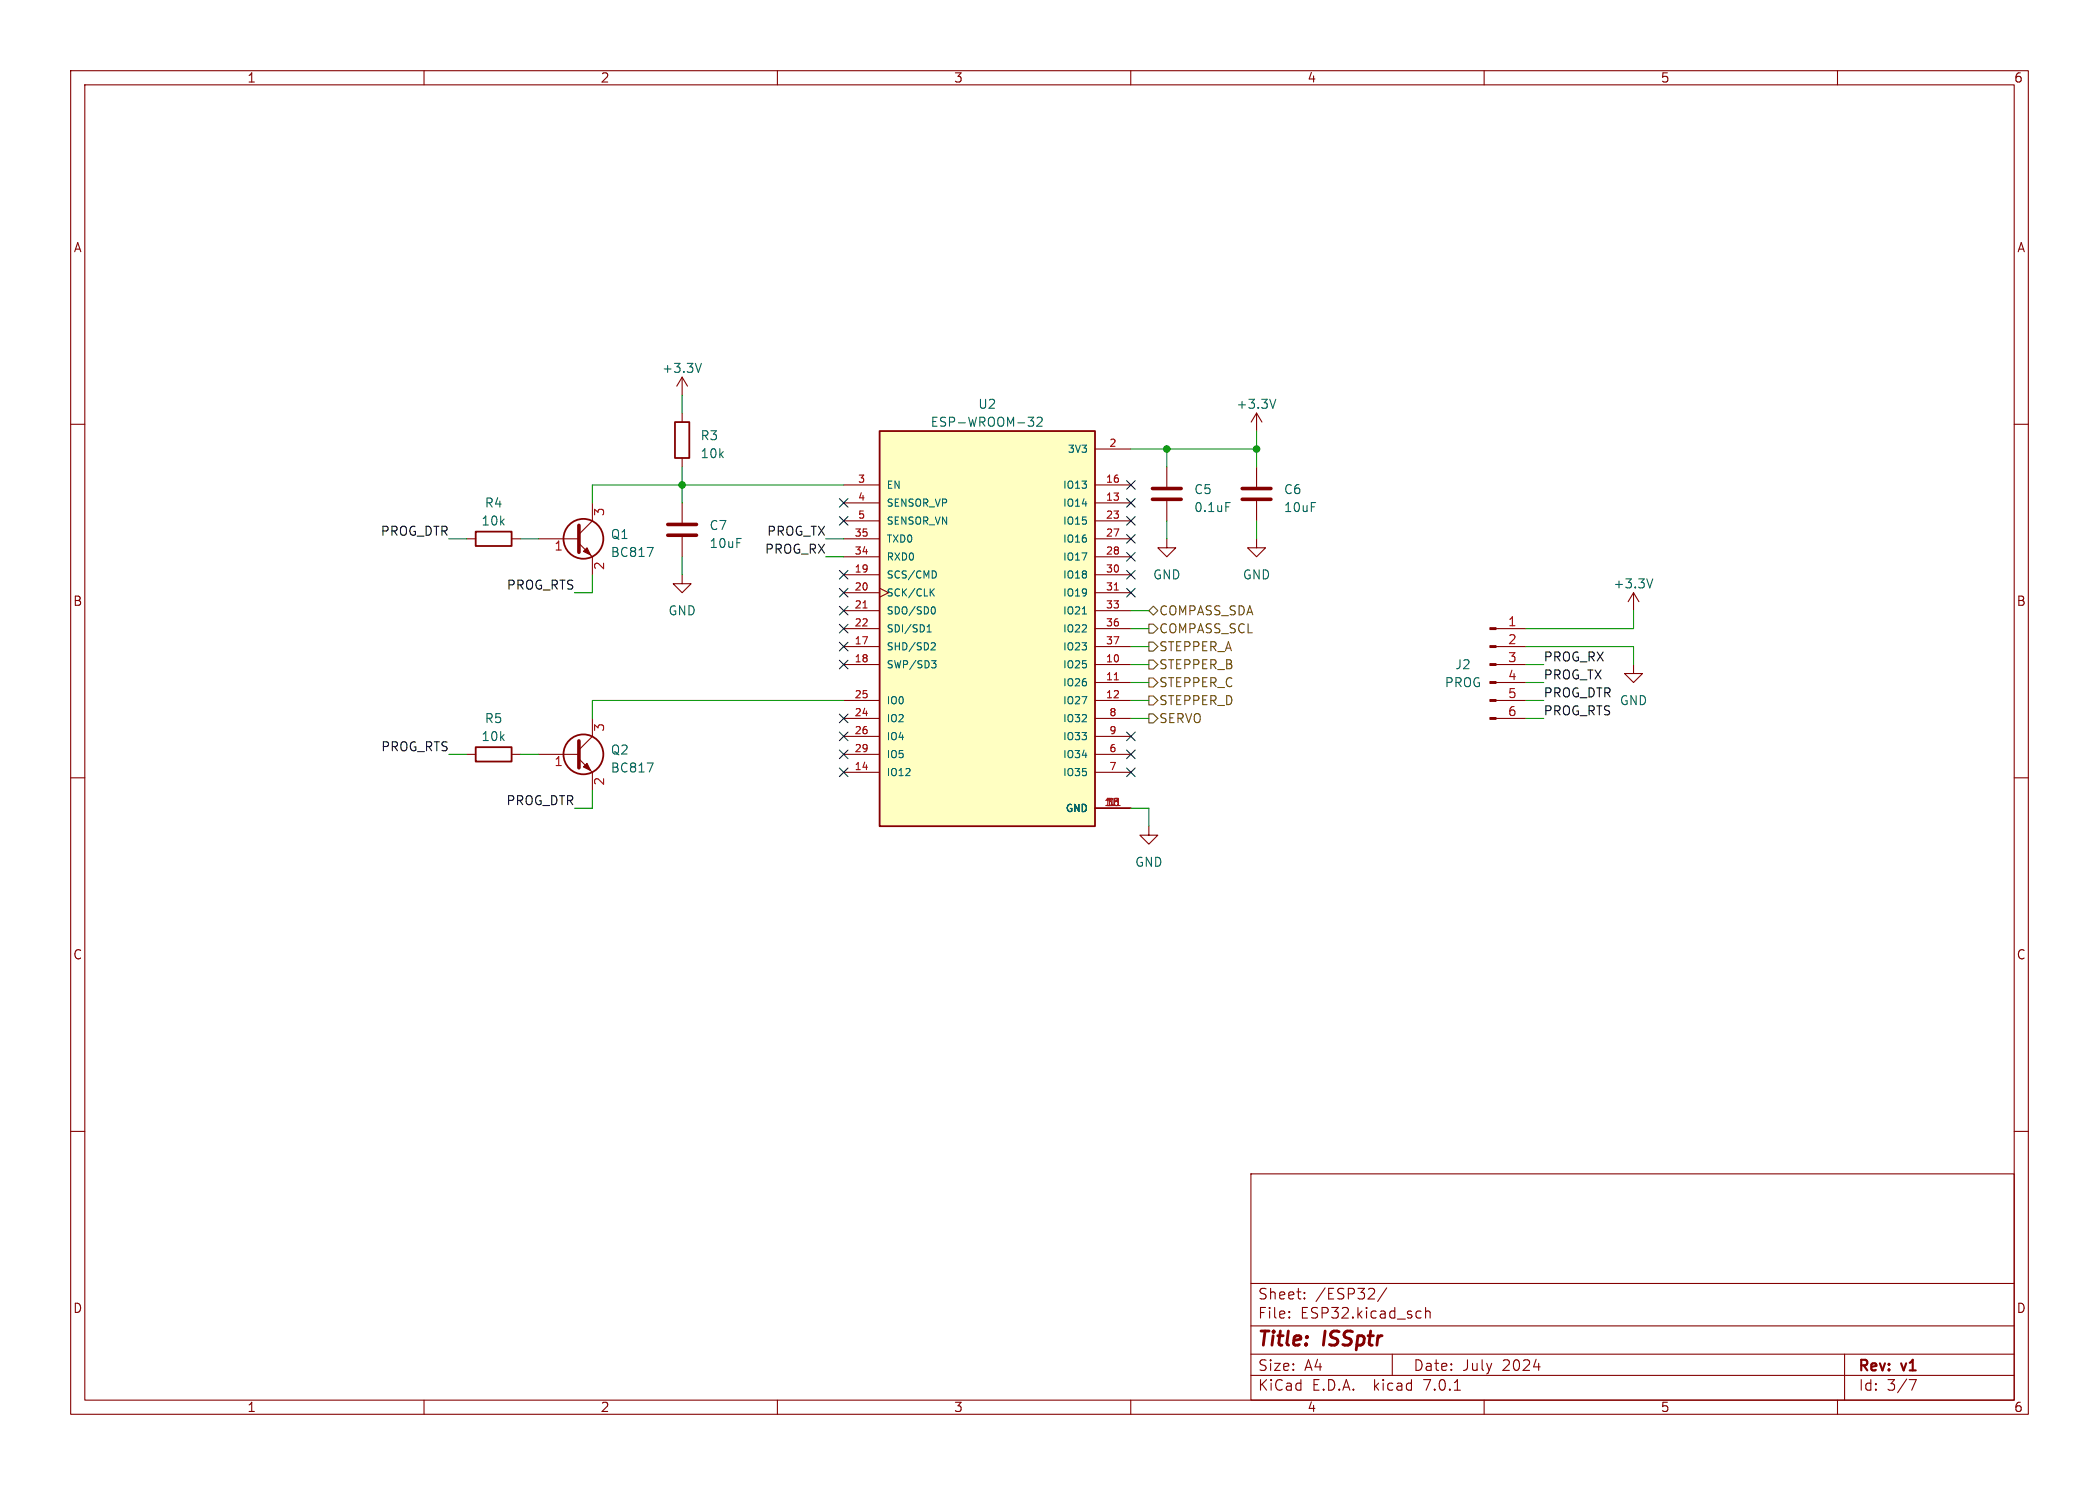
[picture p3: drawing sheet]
<svg xmlns="http://www.w3.org/2000/svg" width="297mm" height="210mm" viewBox="0 0 297 210" stroke-linecap="round" stroke-linejoin="round" font-family="sans-serif">
<g fill="none" stroke="#840000" stroke-width=".15">
<path d="M10 10h277v190h-277zM12 12h273v186h-273zM60 10v2M110 10v2M160 10v2M210 10v2M260 10v2M10 60h2M96.5 53.3l-.7 1.3M96.5 53.3v2.6M96.5 58.4v1.3M96.5 53.3l.8 1.3"/>
<path d="M177.8 58.4v2.6M177.8 58.4l-.8 1.3M177.8 58.4l.8 1.3M285 60h2M66 76.2h1.3M72.4 76.2h1.3M76.2 76.2h5.7M81.9 76.8l1.9 1.9v2.6M83.8 71.1v2.6l-1.9 1.9M96.5 64.8v1.2M96.5 71.1v2.8M96.5 75.9v2.8"/>
<path d="M119.4 76.2h5.1M119.4 71.1h5.1M119.4 68.6h5.1M119.4 73.7h5.1M119.4 78.7h5.1M154.9 76.2h5.1M154.9 71.1h5.1M154.9 68.6h5.1M154.9 63.5h5.1M154.9 73.7h5.1M154.9 78.7h5.1M165.1 76.2v1.3h1.3l-1.3 1.2-1.3-1.2h1.3"/>
<path d="M165.1 66v2.8M165.1 70.9v2.8M177.8 76.2v1.3h1.3l-1.3 1.2-1.3-1.2h1.3M177.8 66v2.8M177.8 70.9v2.8M96.5 81.3v1.3h1.3l-1.3 1.2-1.3-1.2h1.3M119.4 94h5.1M119.4 99.1h5.1M119.4 91.4h5.1M119.4 81.3h5.1M119.4 83.8h5.1M119.4 86.4h5.1"/>
<path d="M119.4 88.9h5.1M124.5 83.2l1.2 .6-1.2 .7M154.9 94h5.1M154.9 96.5h5.1M154.9 99.1h5.1M154.9 91.4h5.1M154.9 81.3h5.1M154.9 83.8h5.1M154.9 86.4h5.1M154.9 88.9h5.1M211.7 94h4.2M211.7 96.5h4.2"/>
<path d="M211.7 99.1h4.2M211.7 91.4h4.2M211.7 88.9h4.2M231.1 94v1.3h1.3l-1.3 1.2-1.2-1.2h1.2M231.1 83.8l-.7 1.3M231.1 83.8v2.6M231.1 83.8l.8 1.3M10 110h2M66 106.7h1.3M72.4 106.7h1.3M76.2 106.7h5.7M81.9 107.3l1.9 1.9v2.6"/>
<path d="M83.8 101.6v2.5l-1.9 1.9M119.4 106.7h5.1M119.4 109.2h5.1M119.4 101.6h5.1M119.4 104.1h5.1M154.9 106.7h5.1M154.9 114.3h5.1M154.9 109.2h5.1M154.9 101.6h5.1M154.9 104.1h5.1M162.6 116.8v1.3h1.2l-1.2 1.3-1.3-1.3h1.3M211.7 101.6h4.2"/>
<path d="M285 110h2M10 160h2M285 160h2M177 166h108v32h-108zM60 198v2M110 198v2M160 198v2M177 194.5h108M177 191.5h108M177 187.5h108M177 181.5h108M182.4 186.3h.1l-.1 .1"/>
<path d="M182.4 185.5h.1l-.1 .1M184.6 183.6v.1M184.6 182.8v.1M196.2 182.1l-1.3 2M197 191.5v3M200.9 185.4l.2 .1M201.1 186.3l-.2 .1M201.7 184.9v1.5M201.7 185.5a.37 .37 0 0 1 .7 .1v.8M205.8 196.6h.8M210 198v2M217 193.3h.9"/>
<path d="M260 198v2M261 191.5v6.5M270.1 195.1h1l-.6 1.5"/>
</g>
<path d="M81.9 74.3v3.8M94.5 75.7h4.1M94.5 74.2h4.1M163.1 70.6h4M163.1 69.1h4M175.8 70.6h4M175.8 69.1h4M81.9 104.8v3.8" fill="none" stroke="#840000" stroke-width=".51"/>
<g fill="none" stroke="#006464" stroke-width=".15">
<path d="M99.2 51.4l-.4 1.3M145.5 59h.8l-.5 .5 .4 .1 .1 .4-.3 .3h-.3M146.7 59.1l.2-.1h.3l.2 .1 .1 .3-.1 .2-.7 .7h.8M180.5 56.5l-.4 1.2M91.6 77.4h.8l-.5 1.3M173.5 71.1h.6M131.2 89.4h.6M131.2 88.6l.3-.2v1M131.8 83.7l.4 .6M131.8 93.4h.6l-.3 .4M131.9 90.9h.3l.1 .3-.6 .7h.6M132.1 85.8a.64 .64 0 0 1 0 1"/>
<path d="M132.2 83.3l-.6 .6M132.2 93.8l.2 .2v.3l-.2 .1M132.4 80.9l.1 .3-.1 .4M153.1 86.8h.6M233.9 81.9l-.5 1.2M91.6 107.9h.8l-.5 1.3"/>
</g>
<g fill="#840000" stroke="#840000" stroke-width=".15">
<path d="M82.5 108.5l.6-.5 .5 1z"/>
<path d="M82.5 78l.6-.5 .5 1z"/>
<path d="M210.8 101.5h.9v.2h-.9z"/>
<path d="M210.8 98.9h.9v.3h-.9z"/>
<path d="M210.8 96.4h.9v.2h-.9z"/>
<path d="M210.8 93.9h.9v.2h-.9z"/>
<path d="M210.8 91.3h.9v.3h-.9z"/>
<path d="M210.8 88.8h.9v.2h-.9z"/>
</g>
<g fill="none" stroke="#840000" stroke-width=".25">
<path d="M95.5 59.7h2v5.1h-2zM67.3 75.2h5.1v2h-5.1zM124.5 61h30.4v55.8h-30.4zM67.3 105.7h5.1v2h-5.1z"/>
<circle cx="82.5" cy="76.2" r="2.82"/>
<circle cx="82.5" cy="106.7" r="2.82"/>
</g>
<path d="M124.5 61h30.4v55.8h-30.4z" fill="#ffffc2" stroke="#ffffc2" stroke-width=".14"/>
<path d="M122.1 86h.6M157.7 96.1h.6M157.7 83.4h.6M157.9 113.9h.6" fill="none" stroke="#a90000" stroke-width=".15"/>
<path d="M162.6 90.8h.6l.6 .6-.6 .7h-.6zM162.6 93.3h.6l.6 .7-.6 .6h-.6zM162.6 86.4l.6-.7 .6 .7-.6 .6zM162.6 88.3h.6l.6 .6-.6 .6h-.6zM162.6 98.4h.6l.6 .7-.6 .6h-.6zM162.6 95.9h.6l.6 .6-.6 .7h-.6zM162.6 101h.6l.6 .6-.6 .6h-.6z" fill="none" stroke="#725600" stroke-width=".15"/>
<g fill="none" stroke="#009600" stroke-width=".15">
<path d="M96.5 55.9v2.5M63.5 76.2h2.5M73.7 76.2h2.5M96.5 66v5.1M96.5 78.7v2.6M116.8 76.2h2.6M116.8 78.7h2.6M119.4 68.6h-35.6v2.5M160 63.5h17.8M165.1 63.5v2.5M165.1 73.7v2.5M177.8 61v5"/>
<path d="M177.8 73.7v2.5M83.8 81.3v2.5h-2.5M119.4 99.1h-35.6v2.5M160 99.1h2.6M160 88.9h2.6M160 94h2.6M160 91.4h2.6M160 96.5h2.6M160 86.4h2.6M215.9 99.1h2.5M215.9 94h2.5M215.9 91.4h15.2v2.6"/>
<path d="M215.9 96.5h2.5M231.1 86.4v2.5h-15.2M63.5 106.7h2.5M73.7 106.7h2.5M83.8 111.8v2.5h-2.5M160 114.3h2.6v2.5M160 101.6h2.6M215.9 101.6h2.5"/>
</g>
<g fill="none" stroke="#000084" stroke-width=".15">
<path d="M118.8 70.5l1.2 1.2M118.8 73.1l1.2 1.2M120 70.5l-1.2 1.2M120 73.1l-1.2 1.2M159.4 78.1l1.2 1.2M159.4 68l1.2 1.2M159.4 75.6l1.2 1.2M159.4 73.1l1.2 1.2M159.4 70.5l1.2 1.2M160.6 68l-1.2 1.2M160.6 78.1l-1.2 1.2M160.6 75.6l-1.2 1.2"/>
<path d="M160.6 73.1l-1.2 1.2M160.6 70.5l-1.2 1.2M118.8 90.8l1.2 1.2M118.8 85.8l1.2 1.2M118.8 80.7l1.2 1.2M118.8 93.4l1.2 1.2M118.8 83.2l1.2 1.2M118.8 88.3l1.2 1.2M120 90.8l-1.2 1.2M120 85.8l-1.2 1.2M120 80.7l-1.2 1.2M120 93.4l-1.2 1.2"/>
<path d="M120 83.2l-1.2 1.2M120 88.3l-1.2 1.2M159.4 80.7l1.2 1.2M159.4 83.2l1.2 1.2M160.6 80.7l-1.2 1.2M160.6 83.2l-1.2 1.2M118.8 108.6l1.2 1.2M118.8 103.5l1.2 1.2M118.8 101l1.2 1.2M118.8 106.1l1.2 1.2M120 108.6l-1.2 1.2M120 103.5l-1.2 1.2"/>
<path d="M120 101l-1.2 1.2M120 106.1l-1.2 1.2M159.4 103.5l1.2 1.2M159.4 108.6l1.2 1.2M159.4 106.1l1.2 1.2M160.6 103.5l-1.2 1.2M160.6 108.6l-1.2 1.2M160.6 106.1l-1.2 1.2"/>
</g>
<g fill="#009600" stroke="#009600" stroke-width=".15">
<circle cx="96.5" cy="68.6" r=".46"/>
<circle cx="177.8" cy="63.5" r=".46"/>
<circle cx="165.1" cy="63.5" r=".46"/>
</g>
<g font-size="2.8" fill="#840000">
<text x="178" y="190.8">Title:</text>
<text x="187.4" y="190.8">ISSptr</text>
</g>
<g font-size="2.1" fill="#840000">
<text x="178" y="183.9">Sheet:</text>
<text x="186.2" y="183.9">/ESP32/</text>
<text x="178" y="186.6">File:</text>
<text x="184" y="186.6">ESP32.kicad_sch</text>
<text x="178" y="196.8">KiCad</text>
<text x="178" y="194">Size:</text>
<text x="184.6" y="194">A4</text>
<text x="185.7" y="196.8">E.D.A.</text>
<text x="194.4" y="196.8">kicad</text>
<text x="200" y="194">Date:</text>
<text x="201.5" y="196.8">7.0.1</text>
<text x="206.9" y="194">July</text>
<text x="212.6" y="194">2024</text>
<text x="263" y="194.2">Rev:</text>
<text x="263" y="196.8">Id:</text>
<text x="267" y="196.8">3/7</text>
<text x="269.2" y="194.2">v1</text>
</g>
<g font-size="1.8" fill="#840000">
<text x="35" y="11.8">1</text>
<text x="85" y="11.8">2</text>
<text x="135" y="11.8">3</text>
<text x="185" y="11.8">4</text>
<text x="235" y="11.8">5</text>
<text x="285" y="11.8">6</text>
<text x="10.4" y="35.8">A</text>
<text x="285.4" y="35.8">A</text>
<text x="10.3" y="85.8">B</text>
<text x="285.3" y="85.8">B</text>
<text x="10.3" y="135.8">C</text>
<text x="285.3" y="135.8">C</text>
<text x="10.3" y="185.8">D</text>
<text x="285.3" y="185.8">D</text>
<text x="35" y="199.8">1</text>
<text x="85" y="199.8">2</text>
<text x="135" y="199.8">3</text>
<text x="185" y="199.8">4</text>
<text x="235" y="199.8">5</text>
<text x="285" y="199.8">6</text>
</g>
<g font-size="1.8" fill="#006464">
<text x="93.6" y="52.9">+3.3V</text>
<text x="138.4" y="58">U2</text>
<text x="174.9" y="58">+3.3V</text>
<text x="99.1" y="62.4">R3</text>
<text x="99.1" y="65">10k</text>
<text x="131.6" y="60.5">ESP-WROOM-32</text>
<text x="68.5" y="71.9">R4</text>
<text x="168.9" y="70">C5</text>
<text x="181.6" y="70">C6</text>
<text x="68.1" y="74.5">10k</text>
<text x="86.4" y="76.4">Q1</text>
<text x="100.3" y="75.1">C7</text>
<text x="100.3" y="77.7">10uF</text>
<text x="168.9" y="72.6">0.1uF</text>
<text x="181.6" y="72.6">10uF</text>
<text x="86.4" y="78.9">BC817</text>
<text x="163.1" y="82.1">GND</text>
<text x="175.8" y="82.1">GND</text>
<text x="228.2" y="83.4">+3.3V</text>
<text x="94.5" y="87.2">GND</text>
<text x="205.9" y="94.8">J2</text>
<text x="204.4" y="97.3">PROG</text>
<text x="229.1" y="99.9">GND</text>
<text x="68.1" y="105">10k</text>
<text x="68.5" y="102.4">R5</text>
<text x="86.4" y="106.9">Q2</text>
<text x="86.4" y="109.4">BC817</text>
<text x="160.6" y="122.7">GND</text>
</g>
<g font-size="1.8" fill="#0f0f0f">
<text x="53.8" y="75.9">PROG_DTR</text>
<text x="108.4" y="75.9">PROG_TX</text>
<text x="71.6" y="83.5">PROG_RTS</text>
<text x="108.1" y="78.4">PROG_RX</text>
<text x="218.4" y="93.6">PROG_RX</text>
<text x="218.4" y="96.2">PROG_TX</text>
<text x="218.4" y="101.3">PROG_RTS</text>
<text x="218.4" y="98.7">PROG_DTR</text>
<text x="53.8" y="106.3">PROG_RTS</text>
<text x="71.5" y="114">PROG_DTR</text>
</g>
<g font-size="1.8" fill="#a90000">
<text x="85.7" y="73.1" transform="rotate(-90 85.7 73.1)">3</text>
<text x="78.4" y="78.1">1</text>
<text x="85.7" y="80.7" transform="rotate(-90 85.7 80.7)">2</text>
<text x="213.3" y="88.6">1</text>
<text x="213.3" y="91.2">2</text>
<text x="213.3" y="93.7">3</text>
<text x="213.3" y="96.3">4</text>
<text x="213.3" y="98.8">5</text>
<text x="213.3" y="101.3">6</text>
<text x="85.7" y="103.5" transform="rotate(-90 85.7 103.5)">3</text>
<text x="78.4" y="108.6">1</text>
<text x="85.7" y="111.2" transform="rotate(-90 85.7 111.2)">2</text>
</g>
<g font-size="1.8" fill="#725600">
<text x="164" y="87.2">COMPASS_SDA</text>
<text x="164" y="89.7">COMPASS_SCL</text>
<text x="164" y="92.3">STEPPER_A</text>
<text x="164" y="94.8">STEPPER_B</text>
<text x="164" y="99.9">STEPPER_D</text>
<text x="164" y="97.3">STEPPER_C</text>
<text x="164" y="102.4">SERVO</text>
</g>
<g font-size="1.4" fill="#006464">
<text x="150.9" y="64.2">3V3</text>
<text x="125.5" y="69.3">EN</text>
<text x="125.5" y="71.8">SENSOR_VP</text>
<text x="150.3" y="71.8">IO14</text>
<text x="150.3" y="69.3">IO13</text>
<text x="125.5" y="76.9">TXD0</text>
<text x="125.5" y="74.4">SENSOR_VN</text>
<text x="150.3" y="74.4">IO15</text>
<text x="150.3" y="76.9">IO16</text>
<text x="125.5" y="82">SCS/CMD</text>
<text x="125.5" y="79.4">RXD0</text>
<text x="150.3" y="79.4">IO17</text>
<text x="150.3" y="82">IO18</text>
<text x="125.5" y="84.5">SCK/CLK</text>
<text x="125.5" y="87.1">SDO/SD0</text>
<text x="125.5" y="89.6">SDI/SD1</text>
<text x="150.3" y="84.5">IO19</text>
<text x="150.3" y="87.1">IO21</text>
<text x="150.3" y="89.6">IO22</text>
<text x="125.5" y="92.1">SHD/SD2</text>
<text x="125.5" y="94.7">SWP/SD3</text>
<text x="150.3" y="94.7">IO25</text>
<text x="150.3" y="92.1">IO23</text>
<text x="125.5" y="99.8">IO0</text>
<text x="150.3" y="97.2">IO26</text>
<text x="150.3" y="99.8">IO27</text>
<text x="125.5" y="102.3">IO2</text>
<text x="125.5" y="104.8">IO4</text>
<text x="125.5" y="107.4">IO5</text>
<text x="150.3" y="107.4">IO34</text>
<text x="150.3" y="102.3">IO32</text>
<text x="150.3" y="104.8">IO33</text>
<text x="125.5" y="109.9">IO12</text>
<text x="150.3" y="109.9">IO35</text>
<text x="150.6" y="115">GND</text>
</g>
<g font-size="1.4" fill="#a90000">
<text x="156.9" y="63.2">2</text>
<text x="121.3" y="68.3">3</text>
<text x="121.3" y="70.9">4</text>
<text x="156.4" y="70.9">13</text>
<text x="156.4" y="68.3">16</text>
<text x="120.9" y="75.9">35</text>
<text x="121.3" y="73.4">5</text>
<text x="156.4" y="73.4">23</text>
<text x="156.4" y="75.9">27</text>
<text x="120.9" y="81">19</text>
<text x="120.9" y="83.6">20</text>
<text x="120.9" y="78.5">34</text>
<text x="156.4" y="78.5">28</text>
<text x="156.4" y="81">30</text>
<text x="156.4" y="83.6">31</text>
<text x="120.9" y="86.1">21</text>
<text x="120.9" y="88.6">22</text>
<text x="156.4" y="86.1">33</text>
<text x="156.4" y="88.6">36</text>
<text x="120.9" y="91.2">17</text>
<text x="120.9" y="93.7">18</text>
<text x="156.4" y="93.7">10</text>
<text x="156.4" y="91.2">37</text>
<text x="120.9" y="101.3">24</text>
<text x="120.9" y="98.8">25</text>
<text x="156.4" y="96.3">11</text>
<text x="156.4" y="98.8">12</text>
<text x="156.9" y="101.3">8</text>
<text x="120.9" y="103.9">26</text>
<text x="120.9" y="106.4">29</text>
<text x="156.9" y="106.4">6</text>
<text x="156.9" y="103.9">9</text>
<text x="120.9" y="109">14</text>
<text x="156.9" y="109">7</text>
<text x="156.4" y="114">15</text>
<text x="156.9" y="114">1</text>
</g>
</svg>
